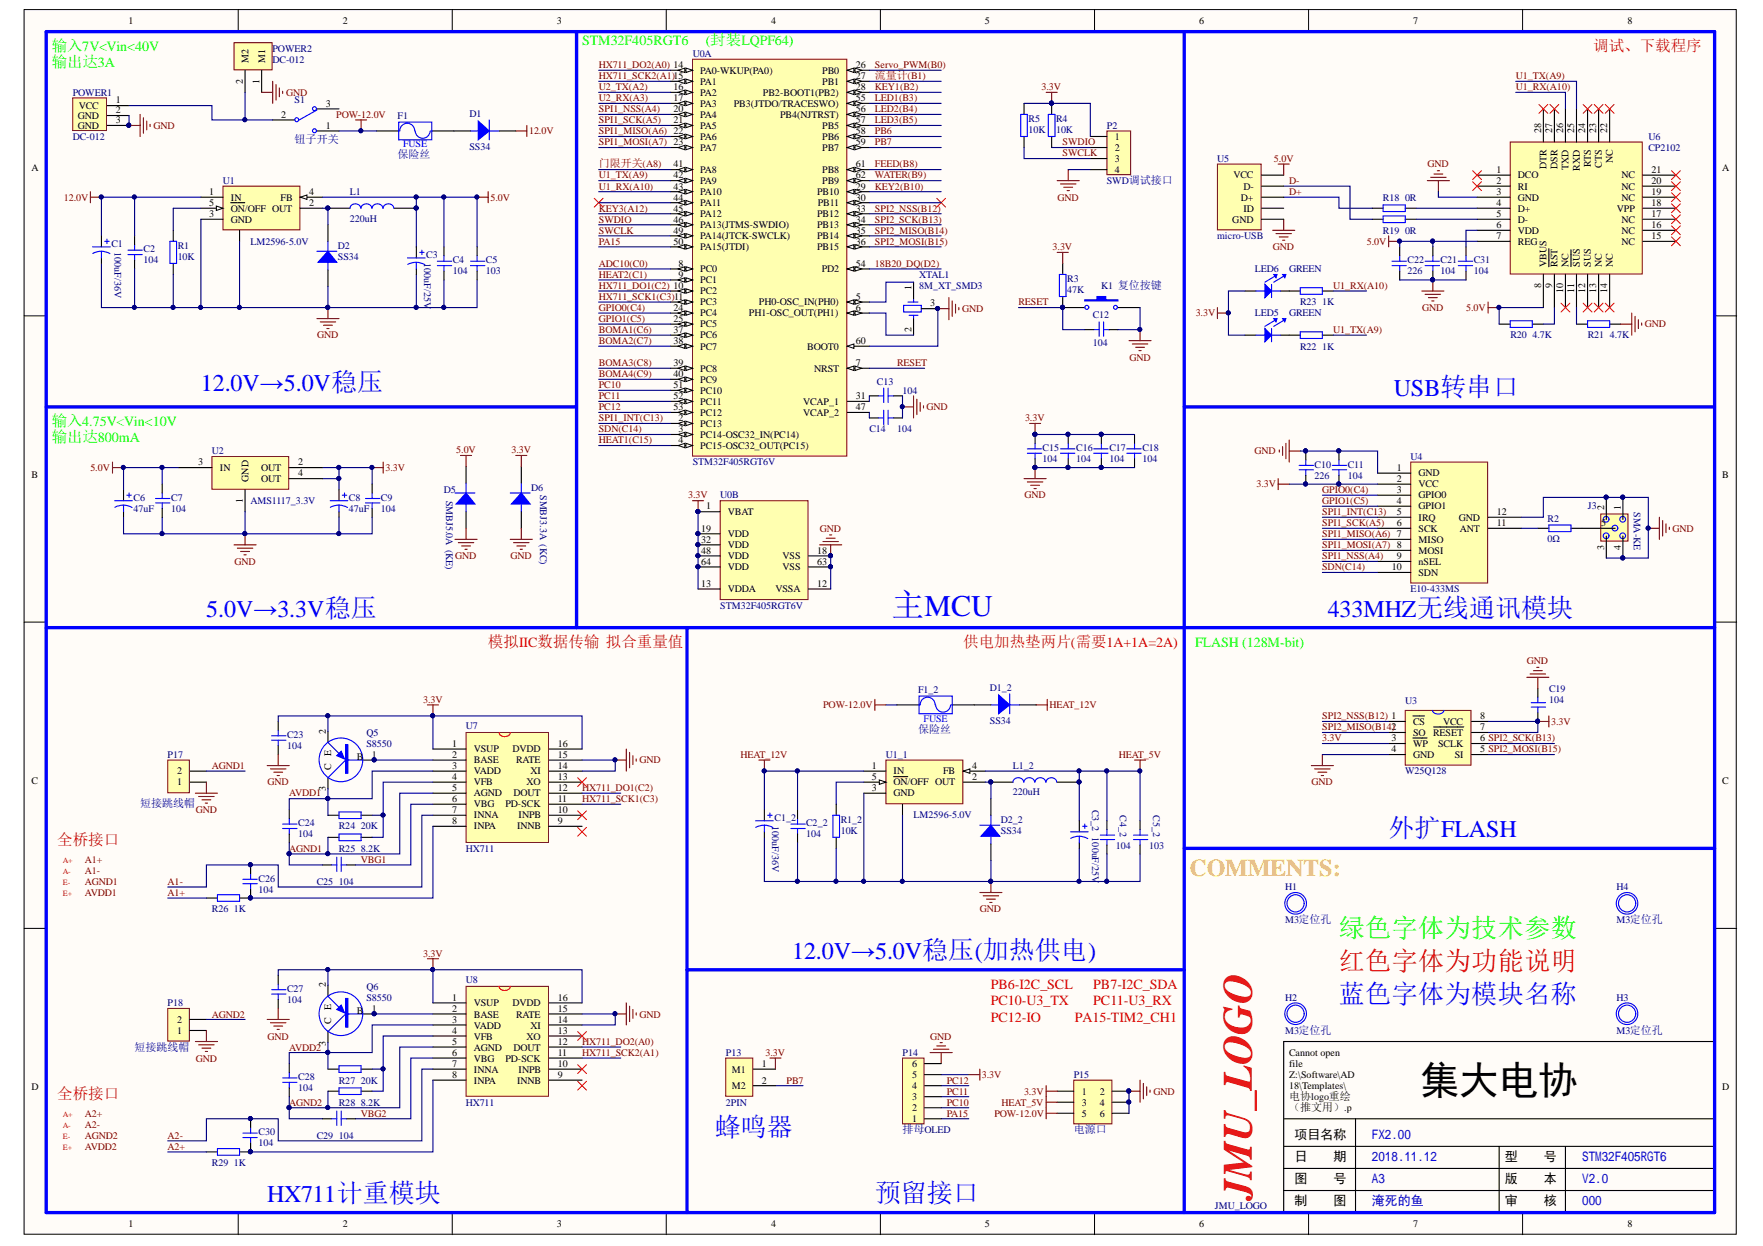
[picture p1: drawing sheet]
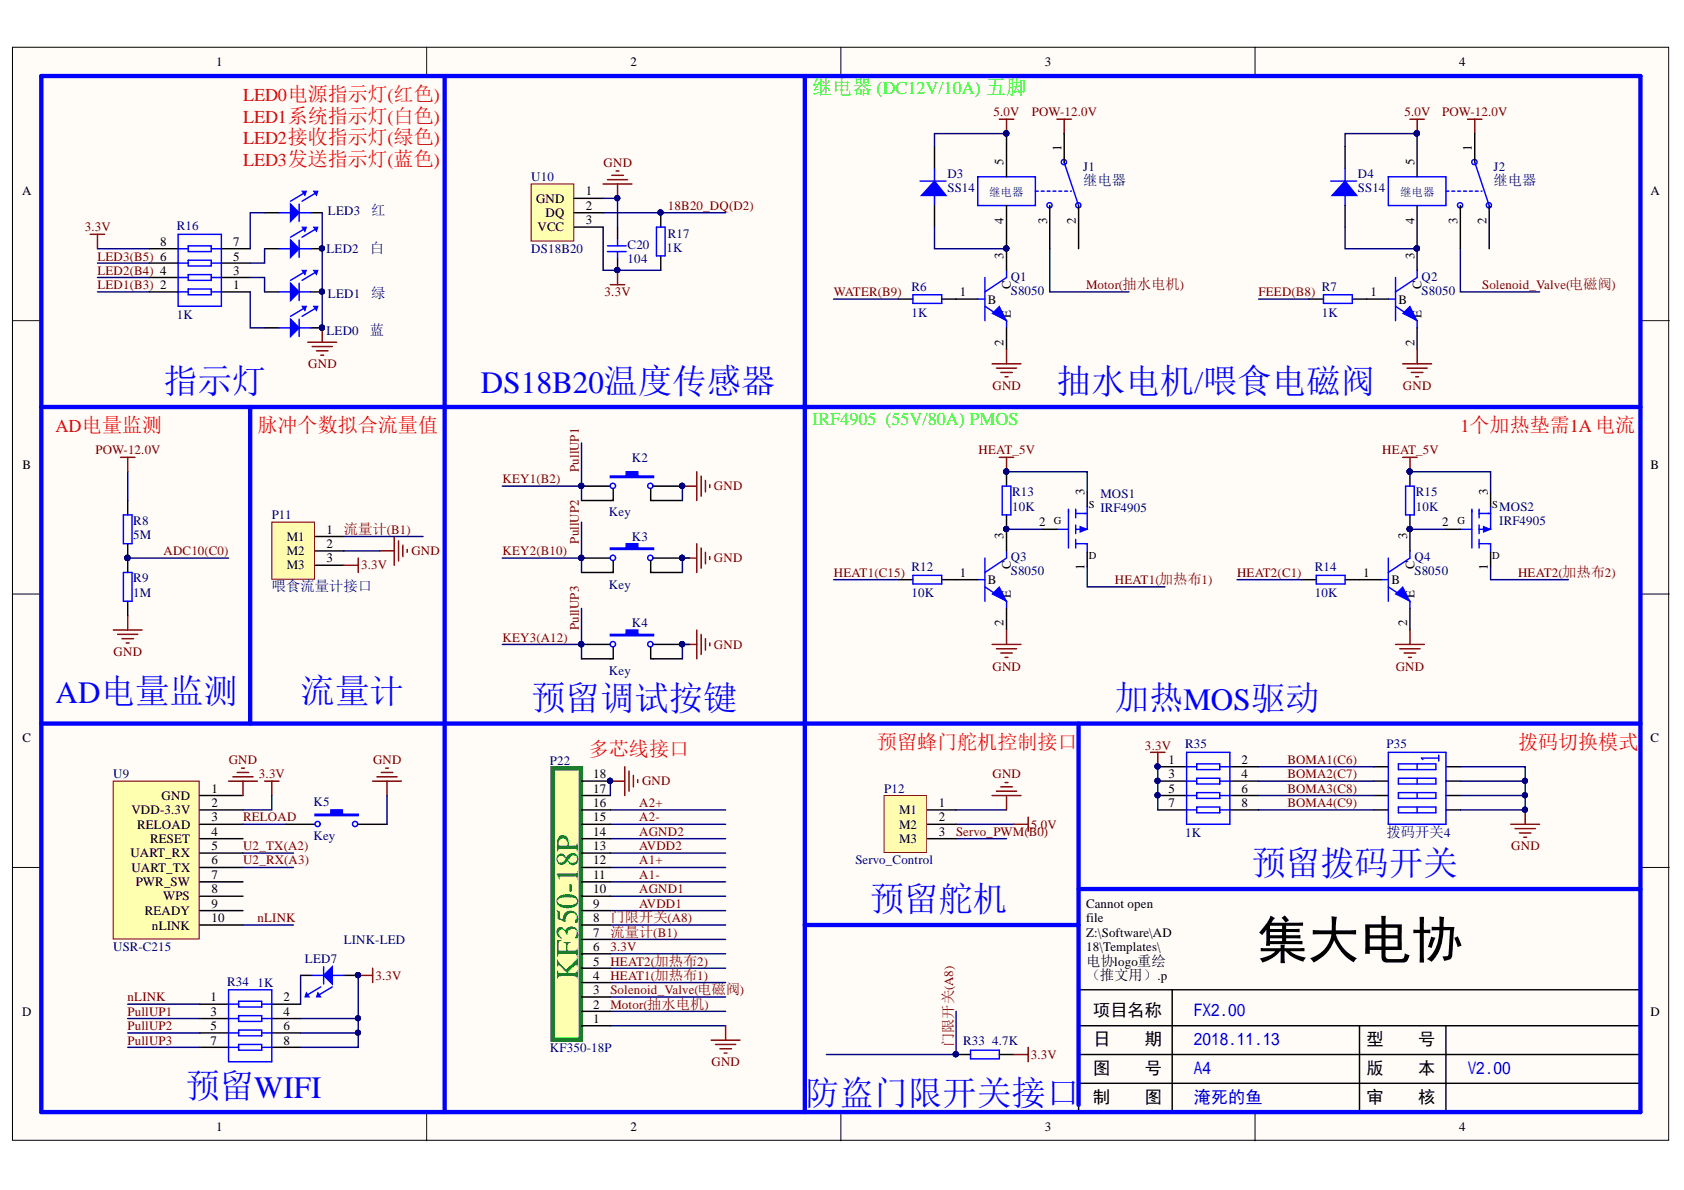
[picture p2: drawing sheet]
# Altium project SH_Project.PrjPcb
2 sheets, 133 parts. Net scope: global (net labels, ports and power ports of the same name join across sheets).
Board file: FX_PCB.PcbDoc
Sheets:
  FX_MCU.SchDoc
  FX_Peripherals.SchDoc

## Sheet FX_MCU.SchDoc: FX2.00
size A3; Date: 2018.11.12; Engineer: 淹死的鱼; Address1: STM32F405RGT6; Address2: V2.0; Address3: 000; Address4: 4; DocumentNumber: A3

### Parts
?  JMU_LOGO  [JMU_LOGO(1.35cm)]
C1  100uF/36V  [TAJ-D]
C1_2  100uF/36V  [TAJ-D]
C2  104  [0805C]
C2_2  104  [0805C]
C3  100uF/25V  [TAJ-D]
C3_2  100uF/25V  [TAJ-D]
C4  104  [0805C]
C4_2  104  [0805C]
C5  103  [0805C]
C5_2  103  [0805C]
C6  47uF  [TAJ-A]
C7  104  [0805C]
C8  47uF  [TAJ-A]
C9  104  [0805C]
C10  226  [0805C]
C11  104  [0805C]
C12  104  [0805C]
C13  104  [0805C]
C14  104  [0805C]
C15  104  [0805C]
C16  104  [0805C]
C17  104  [0805C]
C18  104  [0805C]
C19  104  [0805C]
C21  104  [0805C]
C22  226  [0805C]
C23  104  [0805C]
C24  104  [0805C]
C25  104  [0805C]
C26  104  [0805C]
C27  104  [0805C]
C28  104  [0805C]
C29  104  [0805C]
C30  104  [0805C]
C31  104  [0805C]
D1  SS34  [SMA/DO-214AC]
D1_2  SS34  [SMA/DO-214AC]
D2  SS34  [SMA/DO-214AC]
D2_2  SS34  [SMA/DO-214AC]
D5  SMBJ5.0A  (KE)  [SMBJ]
D6  SMBJ3.3A  (KC)  [SMBJ]
F1  保险丝  [1812]
F1_2  保险丝  [1812]
H1  M3定位孔  [定位孔]
H2  M3定位孔  [定位孔]
H3  M3定位孔  [定位孔]
H4  M3定位孔  [定位孔]
J3  SMA-KE  [SMA-KE]
K1  复位按键  [贴片按键]
L1  220uH  [电感 220uh]
L1_2  220uH  [电感 220uh]
LED5  GREEN  [0805LED]
LED6  GREEN  [0805LED]
P2  SWD调试接口  [Header 4]
P13  2PIN  [接线端子(2.54mm)-2PIN]
P14  排母OLED  [Header 6]
P15  电源口  [Header 3X2]
P17  短接跳线帽  [Header 2]
P18  短接跳线帽  [Header 2]
POWER1  DC-012  [DC-005]
POWER2  DC-012  [接线端子-2P-5.0MM]
Q5  S8550  [SOT-23]
Q6  S8550  [SOT-23]
R1  10K  [0805R]
R1_2  10K  [0805R]
R2  0Ω  [0805R]
R3  47K  [0805R]
R4  10K  [0805R]
R5  10K  [0805R]
R18  0R  [0805R]
R19  0R  [0805R]
R20  4.7K  [0805R]
R21  4.7K  [0805R]
R22  1K  [0805R]
R23  1K  [0805R]
R24  20K  [0805R]
R25  8.2K  [0805R]
R26  1K  [0805R]
R27  20K  [0805R]
R28  8.2K  [0805R]
R29  1K  [0805R]
S1  钮子开关  [钮子开关(大)]
U0  STM32F405RGT6V  [LQFP-64(GOOD)]  (parts A,B of 2)
U1  LM2596-5.0V  [TO-263-5 - duplicate]
U1_1  LM2596-5.0V  [TO-263-5 - duplicate]
U2  AMS1117_3.3V  [SOT-223]
U3  W25Q128  [SOW-8]
U4  E10-433MS  [E10-433MS]
U5  micro-USB  [Micro-USB (兼容牛角以及固定脚)]
U6  CP2102  [QFN-28]
U7  HX711  [SOP-16]
U8  HX711  [SOP-16]
XTAL1  8M_XT_SMD3  [三脚贴片8M晶振]

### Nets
3.3V: C8.1 C9.2 C10.1 C11.1 C15.1 C16.1 C17.1 C18.1 C19.1 C23.2 C27.2 D6.2 LED5.1 LED6.1 P2.1 P13.1(M1) P14.5 P15.1 Q5.2(E) Q6.2(E) R3.2 R4.1 R5.1 U0.1(VBAT) U0.13(VDDA) U0.19(VDD) U0.32(VDD) U0.48(VDD) U0.64(VDD) U2.2(OUT) U2.4(OUT) U3.3(~{WP}) U3.7(~{RESET}) U3.8(VCC) U4.2(VCC) U7.1(VSUP) U7.16(DVDD) U8.1(VSUP) U8.16(DVDD)
5.0V: C3.1 C4.2 C5.2 C6.1 C7.2 C21.1 C22.1 D5.2 L1.2 R20.1 U1.4(FB) U2.3(IN) U5.1(VCC) U6.7(REG) U6.8(VBUS)
12.0V: C1.1 C2.2 D1.2 U1.1(IN)
GND: C1.2 C1_2.2 C2.1 C2_2.1 C3.2 C3_2.2 C4.1 C4_2.1 C5.1 C5_2.1 C6.2 C7.1 C8.2 C9.1 C10.2 C11.2 C12.1 C13.1 C14.1 C15.2 C16.2 C17.2 C18.2 C19.2 C21.2 C22.2 C23.1 C27.1 C31.2 D2.1 D2_2.1 D5.1 D6.1 J3.1 J3.2 J3.3 J3.4 K1.2 P2.4 P14.6 P15.2 P15.4 P15.6 P17.1 P18.1 POWER1.2(GND) POWER1.3(GND) POWER2.1(M1) R1.1 R1_2.1 R21.2 U0.12(VSSA) U0.18(VSS) U0.60(BOOT0) U0.63(VSS) U1.3(GND) U1.6 U1_1.3(GND) U1_1.6 U2.1(GND) U3.4(GND) U4.1(GND) U4.12(GND) U5.5(GND) U6.3(GND) U7.14(XI) U7.15(RATE) U8.14(XI) U8.15(RATE) XTAL1.3
HEAT_5V: C3_2.1 C4_2.2 C5_2.2 L1_2.2 P15.3 U1_1.4(FB)
HEAT_12V: C1_2.1 C2_2.2 D1_2.2 U1_1.1(IN)
POW-12.0V: F1.1 F1_2.1 P15.5 S1.1
18B20_DQ(D2): U0.54(PD2)
A1+: R26.1
A1-: C26.1 U7.7(INNA)
A2+: R29.1
A2-: C30.1 U8.7(INNA)
ADC10(C0): U0.8(PC0)
AGND1: C24.1 C25.2 P17.2 R25.1 U7.5(AGND)
AGND2: C28.1 C29.2 P18.2 R28.1 U8.5(AGND)
AVDD1: C24.2 Q5.3(C) R24.1 U7.3(VADD)
AVDD2: C28.2 Q6.3(C) R27.1 U8.3(VADD)
BOMA1(C6): U0.37(PC6)
BOMA2(C7): U0.38(PC7)
BOMA3(C8): U0.39(PC8)
BOMA4(C9): U0.40(PC9)
D+: R18.1 U5.3(D+)
D-: R19.1 U5.2(D-)
FEED(B8): U0.61(PB8)
GPIO0(C4): U0.24(PC4) U4.3(GPIO0)
GPIO1(C5): U0.25(PC5) U4.4(GPIO1)
HEAT1(C15): U0.4(PC15-OSC32_OUT(PC15))
HEAT2(C1): U0.9(PC1)
HX711_DO1(C2): U0.10(PC2) U7.12(DOUT)
HX711_DO2(A0): U0.14(PA0-WKUP(PA0)) U8.12(DOUT)
HX711_SCK1(C3): U0.11(PC3) U7.11(PD-SCK)
HX711_SCK2(A1): U0.15(PA1) U8.11(PD-SCK)
KEY1(B2): U0.28(PB2-BOOT1(PB2))
KEY2(B10): U0.29(PB10)
KEY3(A12): U0.45(PA12)
LED1(B3): U0.55(PB3(JTDO/TRACESWO))
LED2(B4): U0.56(PB4(NJTRST))
LED3(B5): U0.57(PB5)
PA15: P14.1 U0.50(PA15(JTDI))
PB6: U0.58(PB6)
PB7: P13.2(M2) U0.59(PB7)
PC10: P14.2 U0.51(PC10)
PC11: P14.3 U0.52(PC11)
PC12: P14.4 U0.53(PC12)
RESET: C12.2 K1.1 R3.1 U0.7(NRST)
SDN(C14): U0.3(PC14-OSC32_IN(PC14)) U4.10(SDN)
Servo_PWM(B0): U0.26(PB0)
SPI1_INT(C13): U0.2(PC13) U4.5(IRQ)
SPI1_MISO(A6): U0.22(PA6) U4.7(MISO)
SPI1_MOSI(A7): U0.23(PA7) U4.8(MOSI)
SPI1_NSS(A4): U0.20(PA4) U4.9(nSEL)
SPI1_SCK(A5): U0.21(PA5) U4.6(SCK)
SPI2_MISO(B14): U0.35(PB14) U3.2(SO)
SPI2_MOSI(B15): U0.36(PB15) U3.5(SI)
SPI2_NSS(B12): U0.33(PB12) U3.1(~{CS})
SPI2_SCK(B13): U0.34(PB13) U3.6(SCLK)
SWCLK: P2.3 R5.2 U0.49(PA14(JTCK-SWCLK))
SWDIO: P2.2 R4.2 U0.46(PA13(JTMS-SWDIO))
U1_RX(A10): R23.2 U0.43(PA10) U6.26(TXD)
U1_TX(A9): R22.2 U0.42(PA9) U6.25(RXD)
U2_RX(A3): U0.17(PA3)
U2_TX(A2): U0.16(PA2)
VBG1: C25.1 U7.6(VBG)
VBG2: C29.1 U8.6(VBG)
WATER(B9): U0.62(PB9)
流量计(B1): U0.27(PB1)
门限开关(A8): U0.41(PA8)
NetC13_2: C13.2 U0.31(VCAP_1)
NetC14_2: C14.2 U0.47(VCAP_2)
NetC26_2: C26.2 R26.2 U7.8(INPA)
NetC30_2: C30.2 R29.2 U8.8(INPA)
NetC31_1: C31.1 U6.6(VDD)
NetD1_1: D1.1 F1.2
NetD1_2_1: D1_2.1 F1_2.2
NetD2_2: D2.2 L1.1 U1.2(OUT)
NetD2_2_2: D2_2.2 L1_2.1 U1_1.2(OUT)
NetJ3_5: J3.5 R2.2
NetLED5_2: LED5.2 R22.1
NetLED6_2: LED6.2 R23.1
NetPOWER1_1: POWER1.1(VCC) POWER2.2(M2) S1.2
NetQ5_1: Q5.1(B) U7.2(BASE)
NetQ6_1: Q6.1(B) U8.2(BASE)
NetR1_2: R1.2 U1.5(~{ON}/OFF)
NetR1_2_2: R1_2.2 U1_1.5(~{ON}/OFF)
NetR2_1: R2.1 U4.11(ANT)
NetR18_2: R18.2 U6.4(D+)
NetR19_2: R19.2 U6.5(D-)
NetR20_2: R20.2 U6.9(~{RST})
NetR21_1: R21.1 U6.11(~{SUS})
NetR24_2: R24.2 R25.2 U7.4(VFB)
NetR27_2: R27.2 R28.2 U8.4(VFB)
NetU0_5: U0.5(PH0-OSC_IN(PH0)) XTAL1.1
NetU0_6: U0.6(PH1-OSC_OUT(PH1)) XTAL1.2

Not connected (* = marked no-connect by the designer): S1 3; U0 30(PB11)* 44(PA11)*; U5 4(ID); U6 1(DCO)* 2(RI)* 10(NC)* 12(SUS)* 13(NC)* 14(NC)* 15(NC)* 16(NC)* 17(NC)* 18(VPP)* 19(NC)* 20(NC)* 21(NC)* 22(NC)* 23(CTS)* 24(RTS)* 27(DSR)* 28(DTR)*; U7 9(INNB) 10(INPB)* 13(XO)*; U8 9(INNB) 10(INPB)* 13(XO)*

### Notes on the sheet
- (near U0) STM32F405RGT6     (封装LQPF64)
- 输入7V<Vin<40V
- (near POWER1) 输出达3A
- 调试、下载程序
- 输入4.75V<Vin<10V
- 12.0V→5.0V稳压
- USB转串口
- 输出达800mA
- 5.0V→3.3V稳压
- 模拟IIC数据传输  拟合重量值
- 主MCU
- 供电加热垫两片(需要1A+1A=2A)
- FLASH (128M-bit)
- (near U4) 433MHZ无线通讯模块
- 全桥接口
- A+
- 外扩FLASH
- E-
- E+
- A-
- COMMENTS:
- 12.0V→5.0V稳压(加热供电)
- 绿色字体为技术参数
- 红色字体为功能说明
- PB6-I2C_SCL      PB7-I2C_SDA
- PC10-U3_TX       PC11-U3_RX
- PC12-IO          PA15-TIM2_CH1
- 蓝色字体为模块名称
- (near P13) 蜂鸣器
- HX711计重模块
- 预留接口
- Labels drawn without touching a wire or pin: A1+, A1-, A2+, A2-, AGND1, AGND2, AVDD1, AVDD2

## Sheet FX_Peripherals.SchDoc: FX2.00
size A4; Date: 2018.11.13; Author: 淹死的鱼; Engineer: 淹死的鱼; Address2: V2.00; DocumentNumber: A4

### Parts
C20  104  [0805C]
D3  SS14  [SMA/DO-214AC]
D4  SS14  [SMA/DO-214AC]
J1  继电器  [继电器(小型)]
J2  继电器  [继电器(小型)]
K2  Key  [SW_PB4_DIP]
K3  Key  [SW_PB4_DIP]
K4  Key  [SW_PB4_DIP]
K5  Key  [贴片按键]
LED0  蓝  [0805LED]
LED1  绿  [0805LED]
LED2  白  [0805LED]
LED3  红  [0805LED]
LED7  LINK-LED  [0805LED]
MOS1  IRF4905  [IRF4905(PMOS)]
MOS2  IRF4905  [IRF4905(PMOS)]
P11  喂食流量计接口  [接线端子(2.54mm)-3PIN]
P12  Servo_Control  [接线端子(2.54mm)-3PIN]
P22  KF350-18P  [KF350-18P]
P35  拨码开关4  [拨码开关(4位直插)]
Q1  S8050  [SOT-23]
Q2  S8050  [SOT-23]
Q3  S8050  [SOT-23]
Q4  S8050  [SOT-23]
R6  1K  [0805R]
R7  1K  [0805R]
R8  5M  [0805R]
R9  1M  [0805R]
R12  10K  [0805R]
R13  10K  [0805R]
R14  10K  [0805R]
R15  10K  [0805R]
R16  1K  [排阻(4位贴片)]
R17  1K  [0805R]
R33  4.7K  [0805R]
R34  1K  [排阻(4位贴片)]
R35  1K  [排阻(4位贴片)]
U9  USR-C215  [USR-C215]
U10  DS18B20  [TO-92]

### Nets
3.3V: C20.2 LED7.1 P11.3(M3) P22.6 R16.8 R17.1 R33.2 R34.4 R34.6 R34.8 R35.1 R35.3 R35.5 R35.7 U9.2(VDD-3.3V) U10.3(VCC)
5.0V: D3.2 D4.2 J1.5 J2.5 P12.2(M2)
GND: C20.1 K2.2 K2.3 K3.2 K3.3 K4.2 K4.3 K5.2 LED0.2 LED1.2 LED2.2 LED3.2 P11.2(M2) P12.1(M1) P22.1 P22.17 P22.18 P35.5(B4) P35.6(B3) P35.7(B2) P35.8(B1) Q1.2(E) Q2.2(E) Q3.2(E) Q4.2(E) R9.2 U9.1(GND) U10.1(GND)
HEAT_5V: MOS1.3(S) MOS2.3(S) R13.1 R15.1
POW-12.0V: J1.1 J2.1 R8.1
18B20_DQ(D2): R17.2 U10.2(DQ)
A1+: P22.12
A1-: P22.11
A2+: P22.16
A2-: P22.15
ADC10(C0): R8.2 R9.1
AGND1: P22.10
AGND2: P22.14
AVDD1: P22.9
AVDD2: P22.13
BOMA1(C6): P35.1(A1) R35.2
BOMA2(C7): P35.2(A2) R35.4
BOMA3(C8): P35.3(A3) R35.6
BOMA4(C9): P35.4(A4) R35.8
FEED(B8): R7.2
HEAT1(C15): R12.2
HEAT1(加热布1): MOS1.1(D) P22.4
HEAT2(C1): R14.2
HEAT2(加热布2): MOS2.1(D) P22.5
KEY1(B2): K2.1 K2.4 R34.3  [also labelled PullUP1]
KEY2(B10): K3.1 K3.4 R34.5  [also labelled PullUP2]
KEY3(A12): K4.1 K4.4 R34.7  [also labelled PullUP3]
LED1(B3): R16.2
LED2(B4): R16.4
LED3(B5): R16.6
Motor(抽水电机): J1.3 P22.2
nLINK: R34.1 U9.10(nLINK)
RELOAD: K5.1 U9.3(RELOAD)
Servo_PWM(B0): P12.3(M3)
Solenoid_Valve(电磁阀): J2.3 P22.3
U2_RX(A3): U9.6(UART_TX)
U2_TX(A2): U9.5(UART_RX)
WATER(B9): R6.2
流量计(B1): P11.1(M1) P22.7
门限开关(A8): P22.8 R33.1
NetD3_1: D3.1 J1.4 Q1.3(C)
NetD4_1: D4.1 J2.4 Q2.3(C)
NetLED0_1: LED0.1 R16.1
NetLED1_1: LED1.1 R16.3
NetLED2_1: LED2.1 R16.5
NetLED3_1: LED3.1 R16.7
NetLED7_2: LED7.2 R34.2
NetMOS1_2: MOS1.2(G) Q3.3(C) R13.2
NetMOS2_2: MOS2.2(G) Q4.3(C) R15.2
NetQ1_1: Q1.1(B) R6.1
NetQ2_1: Q2.1(B) R7.1
NetQ3_1: Q3.1(B) R12.1
NetQ4_1: Q4.1(B) R14.1

Not connected (* = marked no-connect by the designer): J1 2; J2 2; U9 4(RESET) 7(PWR_SW) 8(WPS) 9(READY)

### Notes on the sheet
- LED1系统指示灯(白色)
- LED2接收指示灯(绿色)
- (near LED3) LED3发送指示灯(蓝色)
- LED0电源指示灯(红色)
- 继电器 (DC12V/10A) 五脚
- AD电量监测
- 指示灯
- 脉冲个数拟合流量值
- DS18B20温度传感器
- IRF4905  (55V/80A) PMOS
- 抽水电机/喂食电磁阀
- 1个加热垫需1A 电流
- 流量计
- (near K4) 预留调试按键
- (near R35) 加热MOS驱动
- (near P22) 多芯线接口
- 预留蜂门舵机控制接口
- 拨码切换模式
- 预留拨码开关
- (near P12) 预留舵机
- (near R34) 预留WIFI
- (near R33) 防盗门限开关接口

## Nets that join several sheets
3.3V: FX_MCU (39 pins), FX_Peripherals (16 pins)
5.0V: FX_MCU (15 pins), FX_Peripherals (5 pins)
GND: FX_MCU (70 pins), FX_Peripherals (28 pins)
HEAT_5V: FX_MCU (6 pins), FX_Peripherals (MOS1.3 MOS2.3 R13.1 R15.1)
POW-12.0V: FX_MCU (F1.1 F1_2.1 P15.5 S1.1), FX_Peripherals (J1.1 J2.1 R8.1)
18B20_DQ(D2): FX_MCU (U0.54), FX_Peripherals (R17.2 U10.2)
A1+: FX_MCU (R26.1), FX_Peripherals (P22.12)
A1-: FX_MCU (C26.1 U7.7), FX_Peripherals (P22.11)
A2+: FX_MCU (R29.1), FX_Peripherals (P22.16)
A2-: FX_MCU (C30.1 U8.7), FX_Peripherals (P22.15)
ADC10(C0): FX_MCU (U0.8), FX_Peripherals (R8.2 R9.1)
AGND1: FX_MCU (5 pins), FX_Peripherals (P22.10)
AGND2: FX_MCU (5 pins), FX_Peripherals (P22.14)
AVDD1: FX_MCU (C24.2 Q5.3 R24.1 U7.3), FX_Peripherals (P22.9)
AVDD2: FX_MCU (C28.2 Q6.3 R27.1 U8.3), FX_Peripherals (P22.13)
BOMA1(C6): FX_MCU (U0.37), FX_Peripherals (P35.1 R35.2)
BOMA2(C7): FX_MCU (U0.38), FX_Peripherals (P35.2 R35.4)
BOMA3(C8): FX_MCU (U0.39), FX_Peripherals (P35.3 R35.6)
BOMA4(C9): FX_MCU (U0.40), FX_Peripherals (P35.4 R35.8)
FEED(B8): FX_MCU (U0.61), FX_Peripherals (R7.2)
HEAT1(C15): FX_MCU (U0.4), FX_Peripherals (R12.2)
HEAT2(C1): FX_MCU (U0.9), FX_Peripherals (R14.2)
KEY1(B2): FX_MCU (U0.28), FX_Peripherals (K2.1 K2.4 R34.3)
KEY2(B10): FX_MCU (U0.29), FX_Peripherals (K3.1 K3.4 R34.5)
KEY3(A12): FX_MCU (U0.45), FX_Peripherals (K4.1 K4.4 R34.7)
LED1(B3): FX_MCU (U0.55), FX_Peripherals (R16.2)
LED2(B4): FX_MCU (U0.56), FX_Peripherals (R16.4)
LED3(B5): FX_MCU (U0.57), FX_Peripherals (R16.6)
Servo_PWM(B0): FX_MCU (U0.26), FX_Peripherals (P12.3)
U2_RX(A3): FX_MCU (U0.17), FX_Peripherals (U9.6)
U2_TX(A2): FX_MCU (U0.16), FX_Peripherals (U9.5)
WATER(B9): FX_MCU (U0.62), FX_Peripherals (R6.2)
流量计(B1): FX_MCU (U0.27), FX_Peripherals (P11.1 P22.7)
门限开关(A8): FX_MCU (U0.41), FX_Peripherals (P22.8 R33.1)
